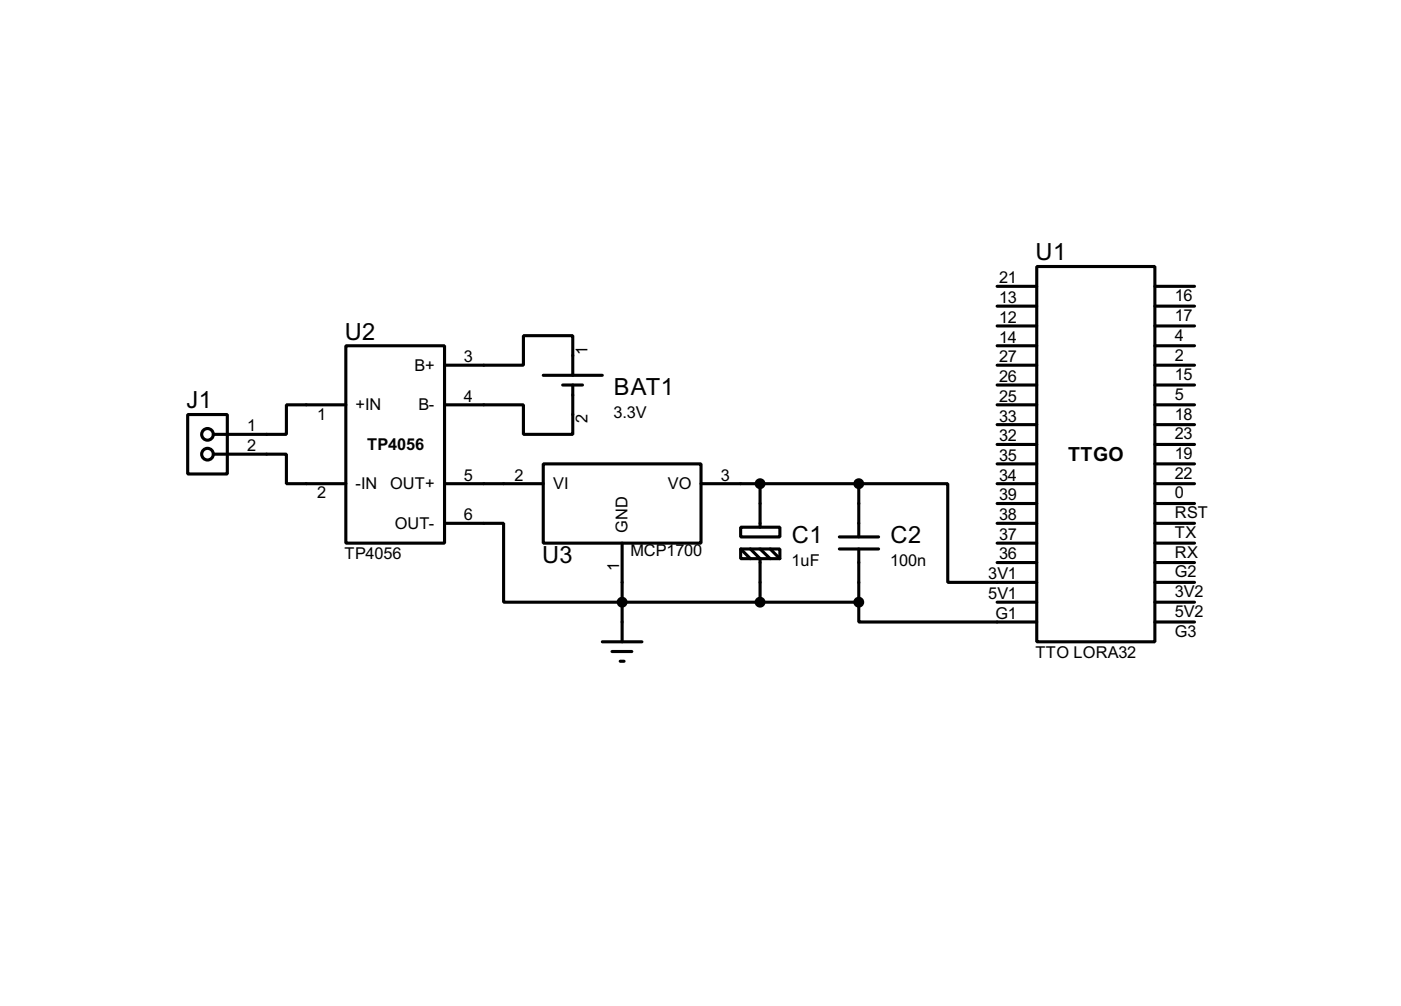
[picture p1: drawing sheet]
<svg xmlns="http://www.w3.org/2000/svg" width="180mm" height="129mm" viewBox="0 0 180 129" stroke-linecap="round" stroke-linejoin="round" font-family="sans-serif">
<g fill="none" stroke="#000" stroke-width=".4">
<path d="M128.3 39.4h5.1M128.3 36.9h5.1M133.4 34.3h15.2v48.3h-15.2zM148.6 39.4h5.1M148.6 36.9h5.1M24.2 53.4h5.1v7.6h-5.1zM27.5 58.5h9.4v3.8h7.6M44.5 44.5h12.7v25.4h-12.7zM44.5 52.1h-7.6v3.8h-9.4M57.2 47h10.2v-3.8h6.3v5.1M69.9 59.7h20.3v10.2h-20.3zM69.9 48.3h7.6"/>
<path d="M72.4 49.6h2.6M73.7 49.6v6.3h-6.3v-3.8h-10.2M128.3 49.6h5.1M128.3 52.1h5.1M128.3 47h5.1M128.3 59.7h5.1M128.3 57.2h5.1M128.3 54.7h5.1M128.3 44.5h5.1M128.3 42h5.1M148.6 49.6h5.1M148.6 52.1h5.1"/>
<path d="M148.6 47h5.1M148.6 59.7h5.1M148.6 57.2h5.1M148.6 54.7h5.1M148.6 44.5h5.1M148.6 42h5.1M57.2 67.4h7.6v10.1h45.7M57.2 62.3h12.7M80.1 69.9v12.7M90.2 62.3h20.3M95.3 67.9h5.1v1.2h-5.1zM95.3 70.7h5.1v1.2h-5.1z"/>
<path d="M95.3 70.7l1.3 1.2M96.6 70.7l1.2 1.2v5.6M97.8 62.3v5.6M97.8 70.7l1.3 1.2M99.1 70.7l1.3 1.2M108 70.7h5.1M108 69.1h5.1M110.5 62.3h11.5v12.7h11.4M110.5 77.5v2.6h22.9M110.5 62.3v6.8M110.5 70.7v6.8M128.3 62.3h5.1"/>
<path d="M128.3 77.5h5.1M128.3 67.4h5.1M128.3 64.8h5.1M128.3 69.9h5.1M128.3 72.4h5.1M148.6 62.3h5.1M148.6 77.5h5.1M148.6 67.4h5.1M148.6 64.8h5.1M148.6 69.9h5.1M148.6 72.4h5.1M148.6 75h5.1"/>
<path d="M77.5 82.6h5.1M78.8 83.9h2.5M79.8 85.1h.5M148.6 80.1h5.1"/>
<circle cx="26.7" cy="58.5" r=".75"/>
<circle cx="26.7" cy="55.9" r=".75"/>
</g>
<g fill="#000" stroke="#000" stroke-width=".4">
<circle cx="80" cy="77.5" r=".5"/>
<circle cx="97.8" cy="62.3" r=".5"/>
<circle cx="97.8" cy="77.5" r=".5"/>
<circle cx="110.5" cy="77.5" r=".5"/>
<circle cx="110.5" cy="62.3" r=".5"/>
</g>
<g font-size="3.4">
<text x="133.3" y="33.5">U1</text>
<text x="44.4" y="43.7">U2</text>
<text x="24" y="52.6">J1</text>
<text x="79" y="50.9">BAT1</text>
<text x="101.9" y="69.9">C1</text>
<text x="114.6" y="69.9">C2</text>
<text x="69.8" y="72.5">U3</text>
</g>
<text font-size="2.8" x="137.4" y="59.3">TTGO</text>
<g font-size="2.4">
<text x="128.6" y="41.6">12</text>
<text x="128.6" y="39">13</text>
<text x="128.6" y="36.5">21</text>
<text x="151.2" y="41.3">17</text>
<text x="151.2" y="38.8">16</text>
<text x="53.3" y="47.7">B+</text>
<text x="59.7" y="46.6">3</text>
<text x="75.6" y="45.8" transform="rotate(-90 75.6 45.8)">1</text>
<text x="128.6" y="46.6">27</text>
<text x="128.6" y="44.1">14</text>
<text x="151.2" y="46.4">2</text>
<text x="151.2" y="43.9">4</text>
<text x="45.8" y="52.8">+IN</text>
<text x="53.8" y="52.8">B-</text>
<text x="59.7" y="51.7">4</text>
<text x="79" y="53.8">3.3V</text>
<text x="128.6" y="51.7">25</text>
<text x="128.6" y="49.2">26</text>
<text x="151.2" y="51.5">5</text>
<text x="151.2" y="48.9">15</text>
<text x="31.8" y="55.5">1</text>
<text x="31.8" y="58.1">2</text>
<text x="40.8" y="54">1</text>
<text x="47.2" y="57.9">TP4056</text>
<text x="75.6" y="54.5" transform="rotate(-90 75.6 54.5)">2</text>
<text x="128.6" y="59.3">35</text>
<text x="128.6" y="56.8">32</text>
<text x="128.6" y="54.3">33</text>
<text x="151.2" y="59.1">19</text>
<text x="151.2" y="56.6">23</text>
<text x="151.2" y="54">18</text>
<text x="40.8" y="64.2">2</text>
<text x="45.8" y="63">-IN OUT+</text>
<text x="59.7" y="61.9">5</text>
<text x="66.2" y="61.9">2</text>
<text x="71.2" y="63">VI</text>
<text x="85.9" y="63">VO</text>
<text x="92.8" y="61.9">3</text>
<text x="128.6" y="64.4">39</text>
<text x="128.6" y="61.9">34</text>
<text x="151.2" y="64.2">0</text>
<text x="151.2" y="61.6">22</text>
<text x="50.8" y="68.1">OUT-</text>
<text x="59.7" y="67">6</text>
<text x="80.8" y="68.6" transform="rotate(-90 80.8 68.6)">GND</text>
<text x="81.1" y="71.6">MCP1700</text>
<text x="128.6" y="67">38</text>
<text x="128.6" y="69.5">37</text>
<text x="151.2" y="66.7">RST</text>
<text x="151.2" y="69.3">TX</text>
<text x="151.2" y="71.8">RX</text>
<text x="44.3" y="72">TP4056</text>
<text x="79.7" y="73.6" transform="rotate(-90 79.7 73.6)">1</text>
<text x="101.9" y="72.9">1uF</text>
<text x="114.6" y="72.9">100n</text>
<text x="127.2" y="74.6">3V1</text>
<text x="127.2" y="77.1">5V1</text>
<text x="128.6" y="72">36</text>
<text x="151.2" y="76.9">3V2</text>
<text x="151.2" y="74.3">G2</text>
<text x="128.1" y="79.7">G1</text>
<text x="151.2" y="79.4">5V2</text>
<text x="151.2" y="82">G3</text>
<text x="133.2" y="84.7">TTO LORA32</text>
</g>
</svg>
